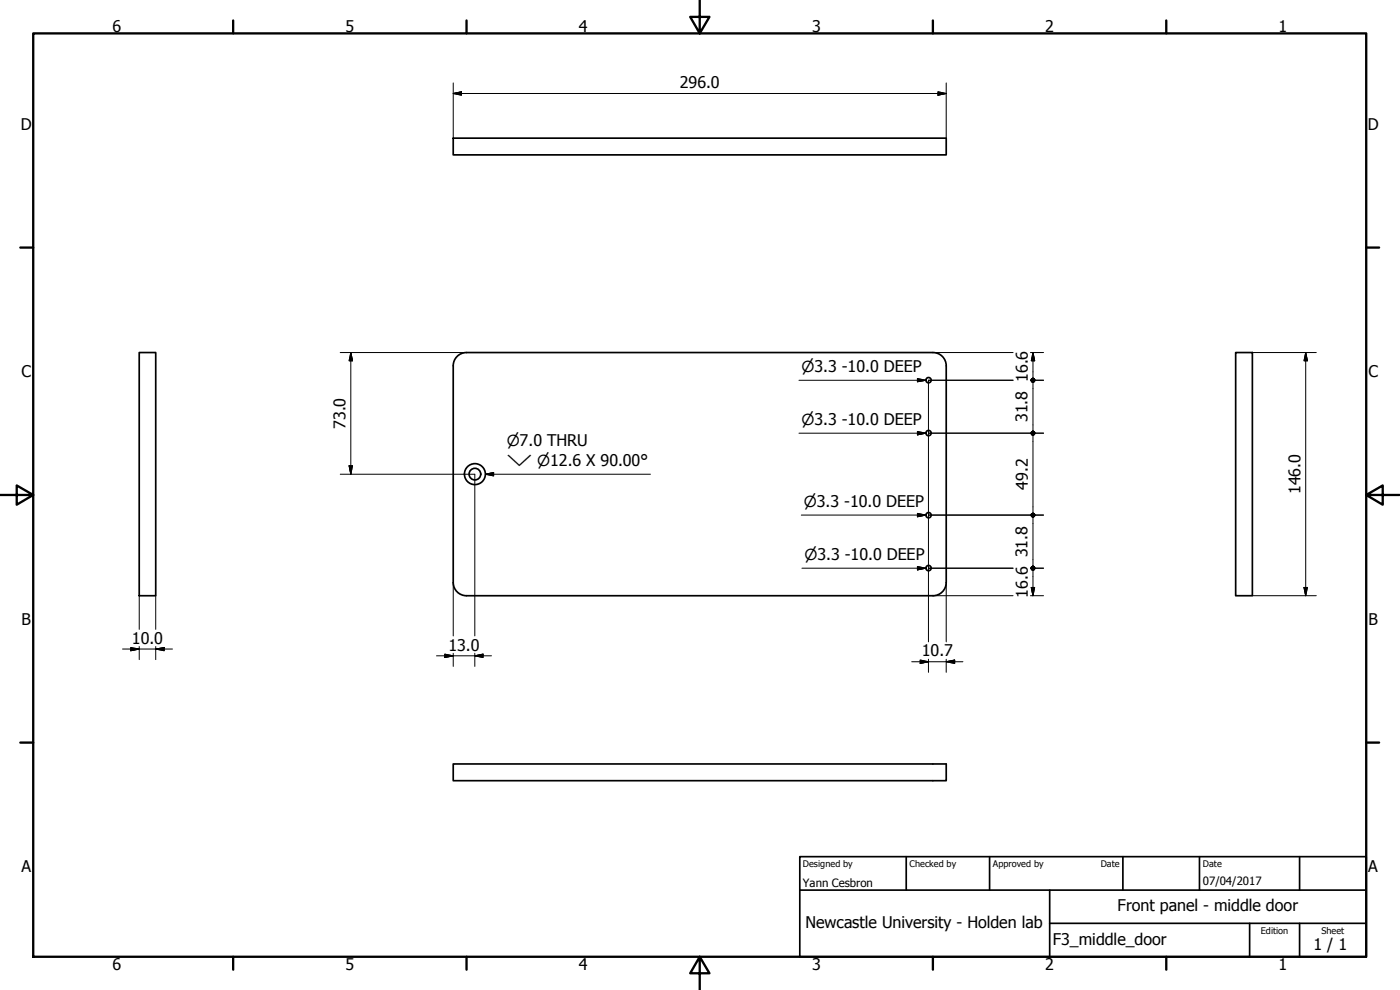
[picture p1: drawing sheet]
<svg xmlns="http://www.w3.org/2000/svg" width="420mm" height="297mm" viewBox="0 0 420 297" stroke-linecap="round" stroke-linejoin="round" font-family="sans-serif">
<!-- layer: Visible (ISO) -->
<g fill="none" stroke="#000" stroke-width=".51">
<path d="M136 41.5h148v5h-148zM41.8 105.8h4.9v72.9h-4.9zM137.2 106.9a4 4 0 0 1 2.8-1.1h140a4 4 0 0 1 4 3.9v65.1a4 4 0 0 1-4 3.9h-140a4 4 0 0 1-4-4v-65a4 4 0 0 1 1.2-2.8zM370.8 105.8h5.1v72.9h-5.1zM136 229.2h148v5h-148z"/>
<circle cx="278.7" cy="114.1" r=".79"/>
<circle cx="278.7" cy="129.9" r=".79"/>
<circle cx="142.5" cy="142.3" r="1.75"/>
<circle cx="142.5" cy="142.3" r="3.1"/>
<circle cx="278.7" cy="154.6" r=".79"/>
<circle cx="278.7" cy="170.5" r=".79"/>
</g>
<!-- layer: Border (ISO) -->
<g fill="none" stroke="#000" stroke-width=".7">
<path d="M10 10h400v277.1h-400zM70 6.1v3.9M140 6.1v3.9M210 0v10l-2.9-4.9h5.8l-2.9 4.9M280 6.1v3.9M350 6.1v3.9M6.1 74.3h3.9M410 74.3h3.9M0 148.5h10l-5-2.8v5.7l5-2.9M410 148.5l5 2.9v-5.7l-5 2.8h10M6.1 222.8h3.9M410 222.8h3.9"/>
<path d="M70 287.1v3.8M140 287.1v3.8M210 287.1l2.9 4.9h-5.8l2.9-4.9v9.9M280 287.1v3.8M350 287.1v3.8"/>
</g>
<!-- layer: Title (ISO) -->
<path d="M240 257h170v30.1h-170zM272 257v10.1M297 257v10.1M337 257v10.1M360 257v10.1M390 257v10.1M240 267.1h170M315 277h95M315 267.1v20M375 277v10.1M390 277v10.1" fill="none" stroke="#000" stroke-width=".51"/>
<!-- layer: Dimension (ISO) -->
<g fill="none" stroke="#000" stroke-width=".3">
<path d="M136 28.1l2.5-.6v1.1zM136 28.1h148M136 24.9v16.6M281.5 27.5l2.5 .6-2.5 .5zM284 24.9v16.6M102.1 105.8h37.9M105.3 105.8l.5 2.5h-1zM105.3 105.8v36.5M280 105.8h24M304 114.1h-25.4v78.5M309.2 114.1h4M309.2 105.8h4"/>
<path d="M310 105.8l.5 2.5h-1zM310 105.8v7.7M310 114.7v14.6M375.9 105.8h19.1M391.9 105.8l.5 2.5h-1zM391.9 105.8v72.9M104.8 139.7h1l-.5 2.6zM278.6 130h34.6M310 130.6v23.4M102.1 142.3h40.4v48.5M278.6 154.5h34.6M310 155.2v14.6"/>
<path d="M41.8 178.7v10.1M46.7 178.7v10.1M136 174.7v16.1M278.6 170.5h25.4M280 178.7h24M284 174.7v17.9M309.2 178.7h4M309.2 170.5h4M309.5 176.3h1l-.5 2.4zM310 171.1v7.6M375.9 178.7h19.1M391.4 176.3h1l-.5 2.4z"/>
<path d="M36.8 194.7h15M39.2 194.3l2.6 .4-2.6 .5zM41.8 194v3.9M46.7 194.7l2.6-.4v.9zM46.7 194v3.9M131 196.8h16.5M133.5 196.3l2.5 .5-2.5 .5zM136 196v3.9M142.5 196.8l2.5-.5v1zM142.5 196v3.9M273.6 198.6h15.4M276.2 198l2.4 .6-2.4 .5z"/>
<path d="M278.6 197.8v3.9M284 198.6l2.5-.6v1.1zM284 197.8v3.9"/>
</g>
<g fill="#000" stroke="#000" stroke-width=".3">
<path d="M136 28.1l2.5-.6zM136 28.1l2.5-.6v1.1zM281.5 28.6l2.5-.5zM281.5 27.5l2.5 .6-2.5 .5zM105.3 105.8l.5 2.5zM105.3 105.8l.5 2.5h-1zM309.6 113.7l.4-.2-.6 .6zM309.4 114.1l.6-.6-.4 1zM310 113.5v1.2l-.4-.2zM310 113.5l.5 1-.5 .2zM310 113.5l.6 .6-.1 .4zM310 113.5l.5 .2 .1 .4z"/>
<path d="M310 113.5l.5 .2zM310 114.7l.6-.6-.1 .4zM310.5 113.7l.1 .4-.6 .6zM310 113.5l.5 .2-.5 1zM309.6 113.7l.4-.2v1.2zM309.6 113.7l.4 1-.6-.6zM309.4 114.1l.6 .6-.4-.2zM309.6 114.5l.4 .2zM310 105.8l.5 2.5zM310 105.8l.5 2.5h-1zM391.9 105.8l.5 2.5zM391.9 105.8l.5 2.5h-1z"/>
<path d="M104.8 139.7l.5 2.6zM104.8 139.7h1l-.5 2.6zM309.6 129.5l.4-.2-.6 .7zM310 129.3l-.4 1.1-.2-.4zM310 129.3v1.3l-.4-.2zM310 129.3l.5 1.1-.5 .2zM310 129.3l.6 .7-.1 .4zM310 129.3l.5 .2 .1 .5zM310 129.3l.5 .2zM310.6 130l-.1 .4-.5 .2zM310.5 129.5l.1 .5-.6 .6zM310 129.3l.5 .2-.5 1.1z"/>
<path d="M309.6 129.5l.4-.2v1.3zM309.6 129.5l.4 1.1-.6-.6zM309.4 130l.6 .6-.4-.2zM309.6 130.4l.4 .2zM309.6 154.1l.4-.1-.6 .5zM309.4 154.5l.6-.5-.4 1zM310 154v1.2l-.4-.2zM310 154l.5 1-.5 .2zM310 154l.6 .5-.1 .5zM310 154l.5 .1 .1 .4zM310 154l.5 .1zM310.6 154.5l-.1 .5-.5 .2z"/>
<path d="M310.5 154.1l.1 .4-.6 .7zM310 154l.5 .1-.5 1.1zM309.6 154.1l.4-.1v1.2zM309.6 154.1l.4 1.1-.6-.7zM309.4 154.5l.6 .7-.4-.2zM309.6 155l.4 .2zM309.5 176.3l.5 2.4zM309.5 176.3h1l-.5 2.4zM309.6 170l.4-.2-.6 .7zM310 169.8l-.4 1.1-.2-.4zM310 169.8v1.3l-.4-.2zM310 169.8l.5 1.1-.5 .2z"/>
<path d="M310 169.8l.6 .7-.1 .4zM310 169.8l.5 .2 .1 .5zM310 169.8l.5 .2zM310.6 170.5l-.1 .4-.5 .2zM310.5 170l.1 .5-.6 .6zM310 169.8l.5 .2-.5 1.1zM309.6 170l.4-.2v1.3zM309.6 170l.4 1.1-.6-.6zM309.4 170.5l.6 .6-.4-.2zM309.6 170.9l.4 .2zM391.4 176.3l.5 2.4zM391.4 176.3h1l-.5 2.4z"/>
<path d="M39.2 195.2l2.6-.5zM39.2 194.3l2.6 .4-2.6 .5zM46.7 194.7l2.6-.4zM46.7 194.7l2.6-.4v.9zM133.5 197.3l2.5-.5zM133.5 196.3l2.5 .5-2.5 .5zM142.5 196.8l2.5-.5zM142.5 196.8l2.5-.5v1zM276.2 199.1l2.4-.5zM276.2 198l2.4 .6-2.4 .5zM284 198.6l2.5-.6zM284 198.6l2.5-.6v1.1z"/>
</g>
<!-- layer: Symbol (ISO) -->
<path d="M239.8 114.1h38M275.3 113.6l2.5 .5-2.5 .4zM239.8 130h38M275.3 129.5l2.5 .5-2.5 .5zM145.7 142.3l2.4-.5v1zM145.7 142.3h49.5M240.5 154.5h37.3M275.3 154l2.5 .5-2.5 .6zM240.7 170.5h37.1M275.3 170l2.5 .5-2.5 .5z" fill="none" stroke="#000" stroke-width=".3"/>
<path d="M275.3 114.5l2.5-.4zM275.3 113.6l2.5 .5-2.5 .4zM275.3 130.5l2.5-.5zM275.3 129.5l2.5 .5-2.5 .5zM145.7 142.3l2.4-.5zM145.7 142.3l2.4-.5v1zM275.3 155.1l2.5-.6zM275.3 154l2.5 .5-2.5 .6zM275.3 171l2.5-.5zM275.3 170l2.5 .5-2.5 .5z" fill="#000" stroke="#000" stroke-width=".3"/>
<g font-size="4.8">
<text x="33.7" y="9.6">6</text>
<text x="103.7" y="9.6">5</text>
<text x="173.7" y="9.6">4</text>
<text x="243.7" y="9.6">3</text>
<text x="313.7" y="9.6">2</text>
<text x="383.7" y="9.6">1</text>
<text x="204" y="26.5">296.0</text>
<text x="6.2" y="38.9">D</text>
<text x="410.5" y="38.9">D</text>
<text x="6.4" y="113.1">C</text>
<text x="410.7" y="113.1">C</text>
<text x="308.4" y="114.6" transform="rotate(-90 308.4 114.6)">16.6</text>
<text x="103.7" y="128.7" transform="rotate(-90 103.7 128.7)">73.0</text>
<text x="308.4" y="126.7" transform="rotate(-90 308.4 126.7)">31.8</text>
<text x="308.4" y="146.9" transform="rotate(-90 308.4 146.9)">49.2</text>
<text x="390.3" y="148.3" transform="rotate(-90 390.3 148.3)">146.0</text>
<text x="308.4" y="167.2" transform="rotate(-90 308.4 167.2)">31.8</text>
<text x="308.4" y="179.3" transform="rotate(-90 308.4 179.3)">16.6</text>
<text x="6.4" y="187.4">B</text>
<text x="410.7" y="187.4">B</text>
<text x="39.6" y="193.2">10.0</text>
<text x="134.6" y="195.2">13.0</text>
<text x="276.7" y="197">10.7</text>
<text x="6.4" y="261.7">A</text>
<text x="410.7" y="261.7">A</text>
<text x="335.4" y="273.4">Front panel - middle door</text>
<text x="241.7" y="278.4">Newcastle University - Holden lab</text>
<text x="316" y="283.5">F3_middle_door</text>
<text x="394.2" y="285">1 / 1</text>
<text x="33.7" y="290.9">6</text>
<text x="103.7" y="290.9">5</text>
<text x="173.7" y="290.9">4</text>
<text x="243.7" y="290.9">3</text>
<text x="313.7" y="290.9">2</text>
<text x="383.7" y="290.9">1</text>
</g>
<g font-size="4.6">
<text x="240.5" y="111.7">⌀3.3 -10.0 DEEP</text>
<text x="240.5" y="127.6">⌀3.3 -10.0 DEEP</text>
<text x="152.1" y="133.7">⌀7.0 THRU</text>
<text x="152.1" y="139.9">⌵ ⌀12.6 X 90.00°</text>
<text x="241.2" y="152.2">⌀3.3 -10.0 DEEP</text>
<text x="241.4" y="168.1">⌀3.3 -10.0 DEEP</text>
</g>
<g font-size="3.4">
<text x="241" y="266">Yann Cesbron</text>
<text x="361" y="265.5">07/04/2017</text>
</g>
<g font-size="2.7">
<text x="241" y="260.1">Designed by</text>
<text x="273" y="260.1">Checked by</text>
<text x="298" y="260.1">Approved by</text>
<text x="330.3" y="260">Date</text>
<text x="361" y="260">Date</text>
<text x="378.4" y="280.1">Edition</text>
<text x="396.6" y="280.1">Sheet</text>
</g>
</svg>
